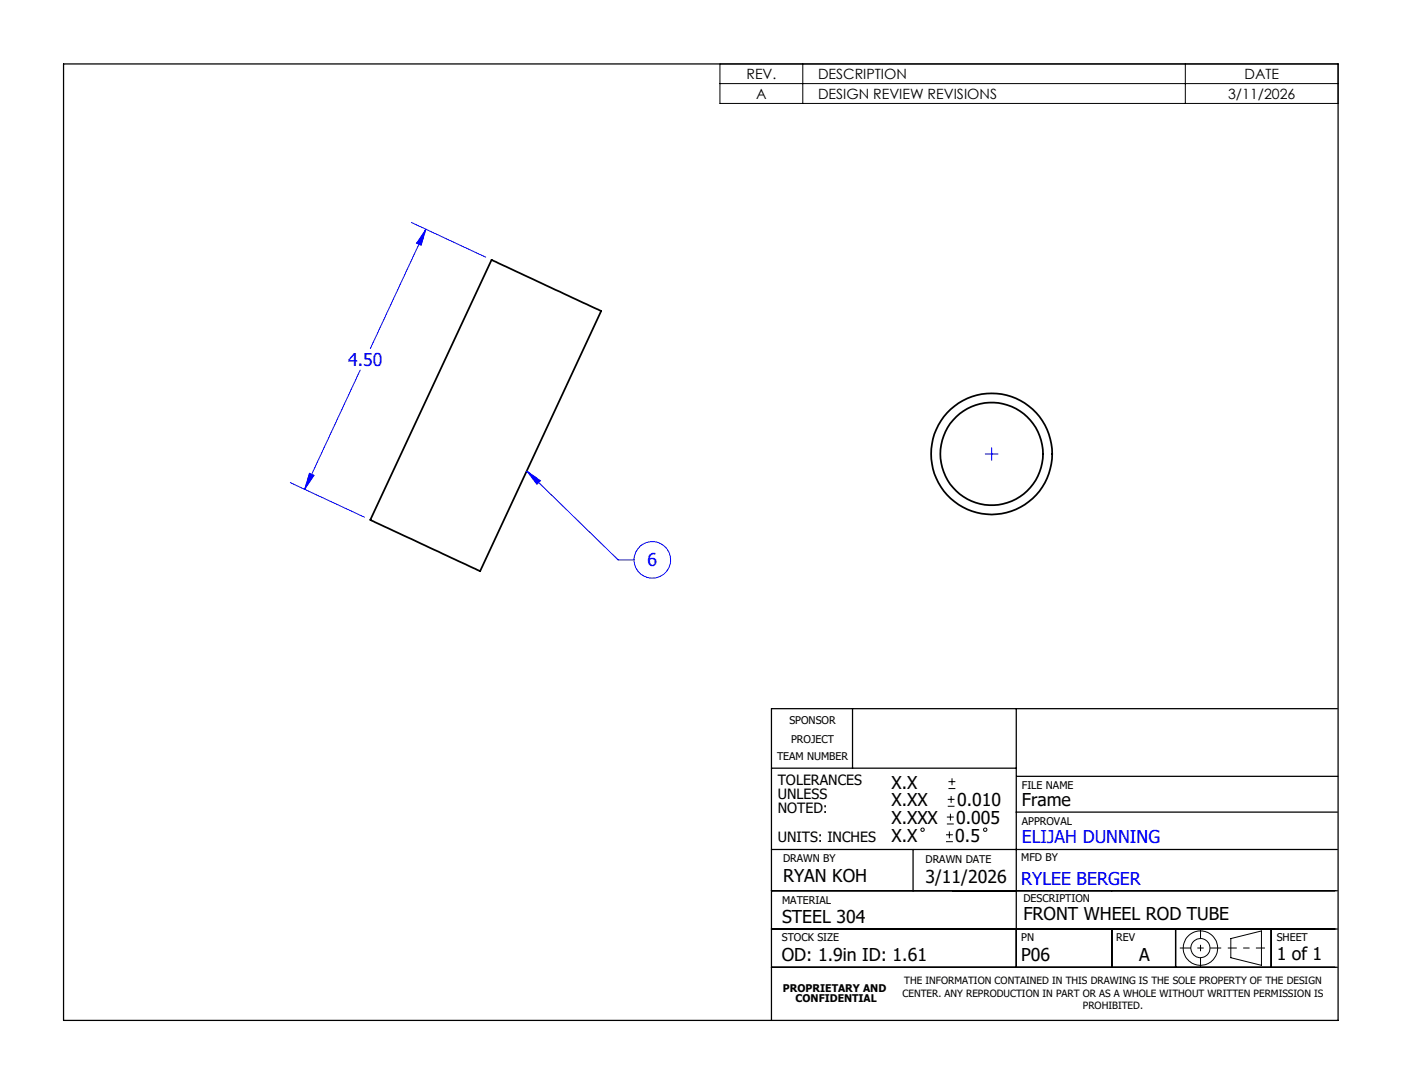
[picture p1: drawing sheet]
<svg xmlns="http://www.w3.org/2000/svg" width="279mm" height="216mm" viewBox="0 0 279 216" stroke-linecap="round" stroke-linejoin="round" font-family="sans-serif">
<g fill="none" stroke="#000" stroke-width=".35">
<path d="M98 51.8l21.8 10.1-24.1 51.9-21.9-10.3z"/>
<circle cx="197.6" cy="90.4" r="12.1"/>
<circle cx="197.6" cy="90.4" r="10.2"/>
</g>
<g fill="none" stroke="#000" stroke-width=".2">
<path d="M143.5 12.7h123.2v7.9h-123.2zM143.5 16.7h123.2M160 12.7v7.9M236.2 12.7v7.9M188.9 159.2h1.3M189 157.1h1.4M189 155.7h1.4M189.5 158.5v1.4M189.7 155v1.4M188.5 167.6h1.4M188.5 166.3h1.4M188.7 164.1h1.4"/>
<path d="M188.7 162.7h1.4M188.9 160.6h1.3M189.2 165.6v1.4M189.4 162.1v1.3M245.3 186.9l6.1-1.5v6.9l-6.1-1.6z"/>
<circle cx="183.8" cy="165.3" r=".34"/>
<circle cx="196.3" cy="165.3" r=".34"/>
<circle cx="239.2" cy="188.8" r="3.4"/>
<circle cx="239.2" cy="188.8" r="1.9"/>
</g>
<g fill="none" stroke="#00f" stroke-width=".2">
<path d="M82 44.3l14.8 6.9M84.9 45.6l-1 3.3-.9-.5zM84.9 45.6l-11.1 23.8M71.8 73.7l-11.1 23.8M57.9 96.1l14.7 6.9M61.7 94.3l.9 .4-1.9 2.8zM105 93.8l2.7 1.9-.7 .7zM105 93.8l18.2 17.7h3.2M196.4 90.4h2.5M197.6 89.1v2.6"/>
<circle cx="130" cy="111.5" r="3.6"/>
</g>
<path d="M235.1 188.8h8.3" fill="none" stroke="#000" stroke-width=".2" stroke-dasharray="15.2 1.3 1.3 1.3" stroke-dashoffset="13" stroke-linecap="butt"/>
<path d="M239.2 185v7.6" fill="none" stroke="#000" stroke-width=".2" stroke-dasharray="15.2 1.3 1.3 1.3" stroke-dashoffset="13.3" stroke-linecap="butt"/>
<path d="M244.7 188.8h7.4" fill="none" stroke="#000" stroke-width=".2" stroke-dasharray="15.2 1.3 1.3 1.3" stroke-dashoffset="13.4" stroke-linecap="butt"/>
<g fill="none" stroke="#000" stroke-width=".25">
<path d="M12.7 12.7h254v190.5h-254zM153.7 153h48.8M169.9 141.1v11.9M202.5 141.1v51.6M202.6 154.6h64M266.5 141.1h-112.8v62.1M153.7 177.4h112.8M153.7 169.2h112.8M182 169.2v8.2M202.5 161.7h64M153.7 192.7h112.8M153.7 185h112.8"/>
<path d="M221.6 185v7.7M234.3 185v7.7M253.3 185v7.7"/>
</g>
<path d="M84.9 45.6l-1 3.3-.9-.5zM61.7 94.3l.9 .4-1.9 2.8zM105 93.8l2.7 1.9-.7 .7z" fill="#00f"/>
<g font-size="3.5" fill="#00f">
<text x="69.4" y="72.9">4.50</text>
<text x="129.1" y="112.8">6</text>
<text x="203.6" y="167.8">ELIJAH DUNNING</text>
<text x="203.5" y="176.2">RYLEE BERGER</text>
</g>
<g font-size="3.5">
<text x="177.7" y="157.1">X.X</text>
<text x="177.7" y="160.6">X.XX</text>
<text x="190.7" y="160.6">0.010</text>
<text x="203.6" y="160.6">Frame</text>
<text x="177.7" y="164.1">X.XXX</text>
<text x="177.7" y="167.6">X.X</text>
<text x="190.4" y="167.6">0.5</text>
<text x="190.6" y="164.1">0.005</text>
<text x="156.1" y="175.7">RYAN KOH</text>
<text x="184.4" y="175.8">3/11/2026</text>
<text x="155.9" y="183.8">STEEL 304</text>
<text x="204" y="183.3">FRONT WHEEL ROD TUBE</text>
<text x="155.8" y="191.4">OD: 1.9in ID: 1.61</text>
<text x="203.5" y="191.3">P06</text>
<text x="227" y="191.4">A</text>
<text x="254.4" y="191.3">1 of 1</text>
</g>
<g font-size="2.8">
<text x="148.8" y="15.7">REV.</text>
<text x="163" y="15.7">DESCRIPTION</text>
<text x="248" y="15.7">DATE</text>
<text x="150.7" y="19.7">A</text>
<text x="163" y="19.7">DESIGN REVIEW REVISIONS</text>
<text x="244.8" y="19.7">3/11/2026</text>
<text x="155" y="156.3">TOLERANCES</text>
<text x="155" y="159.2">UNLESS</text>
<text x="155" y="162">NOTED:</text>
<text x="155" y="167.6">UNITS: INCHES</text>
</g>
<g font-size="2.1">
<text x="157.3" y="144.2">SPONSOR</text>
<text x="157.7" y="148">PROJECT</text>
<text x="154.8" y="151.5">TEAM NUMBER</text>
<text x="203.6" y="157.1">FILE NAME</text>
<text x="203.6" y="164.4">APPROVAL</text>
<text x="156.1" y="171.7">DRAWN BY</text>
<text x="184.4" y="171.9">DRAWN DATE</text>
<text x="203.5" y="171.5">MFD BY</text>
<text x="204" y="179.6">DESCRIPTION</text>
<text x="155.9" y="180.1">MATERIAL</text>
<text x="155.8" y="187.5">STOCK SIZE</text>
<text x="203.5" y="187.4">PN</text>
<text x="222.5" y="187.4">REV</text>
<text x="254.4" y="187.4">SHEET</text>
<text x="156" y="197.5">PROPRIETARY AND</text>
<text x="158.6" y="199.6">CONFIDENTIAL</text>
</g>
<g font-size="2">
<text x="180.2" y="196">THE INFORMATION CONTAINED IN THIS DRAWING IS THE SOLE PROPERTY OF THE DESIGN</text>
<text x="179.8" y="198.5">CENTER. ANY REPRODUCTION IN PART OR AS A WHOLE WITHOUT WRITTEN PERMISSION IS</text>
<text x="215.8" y="201">PROHIBITED.</text>
</g>
</svg>
